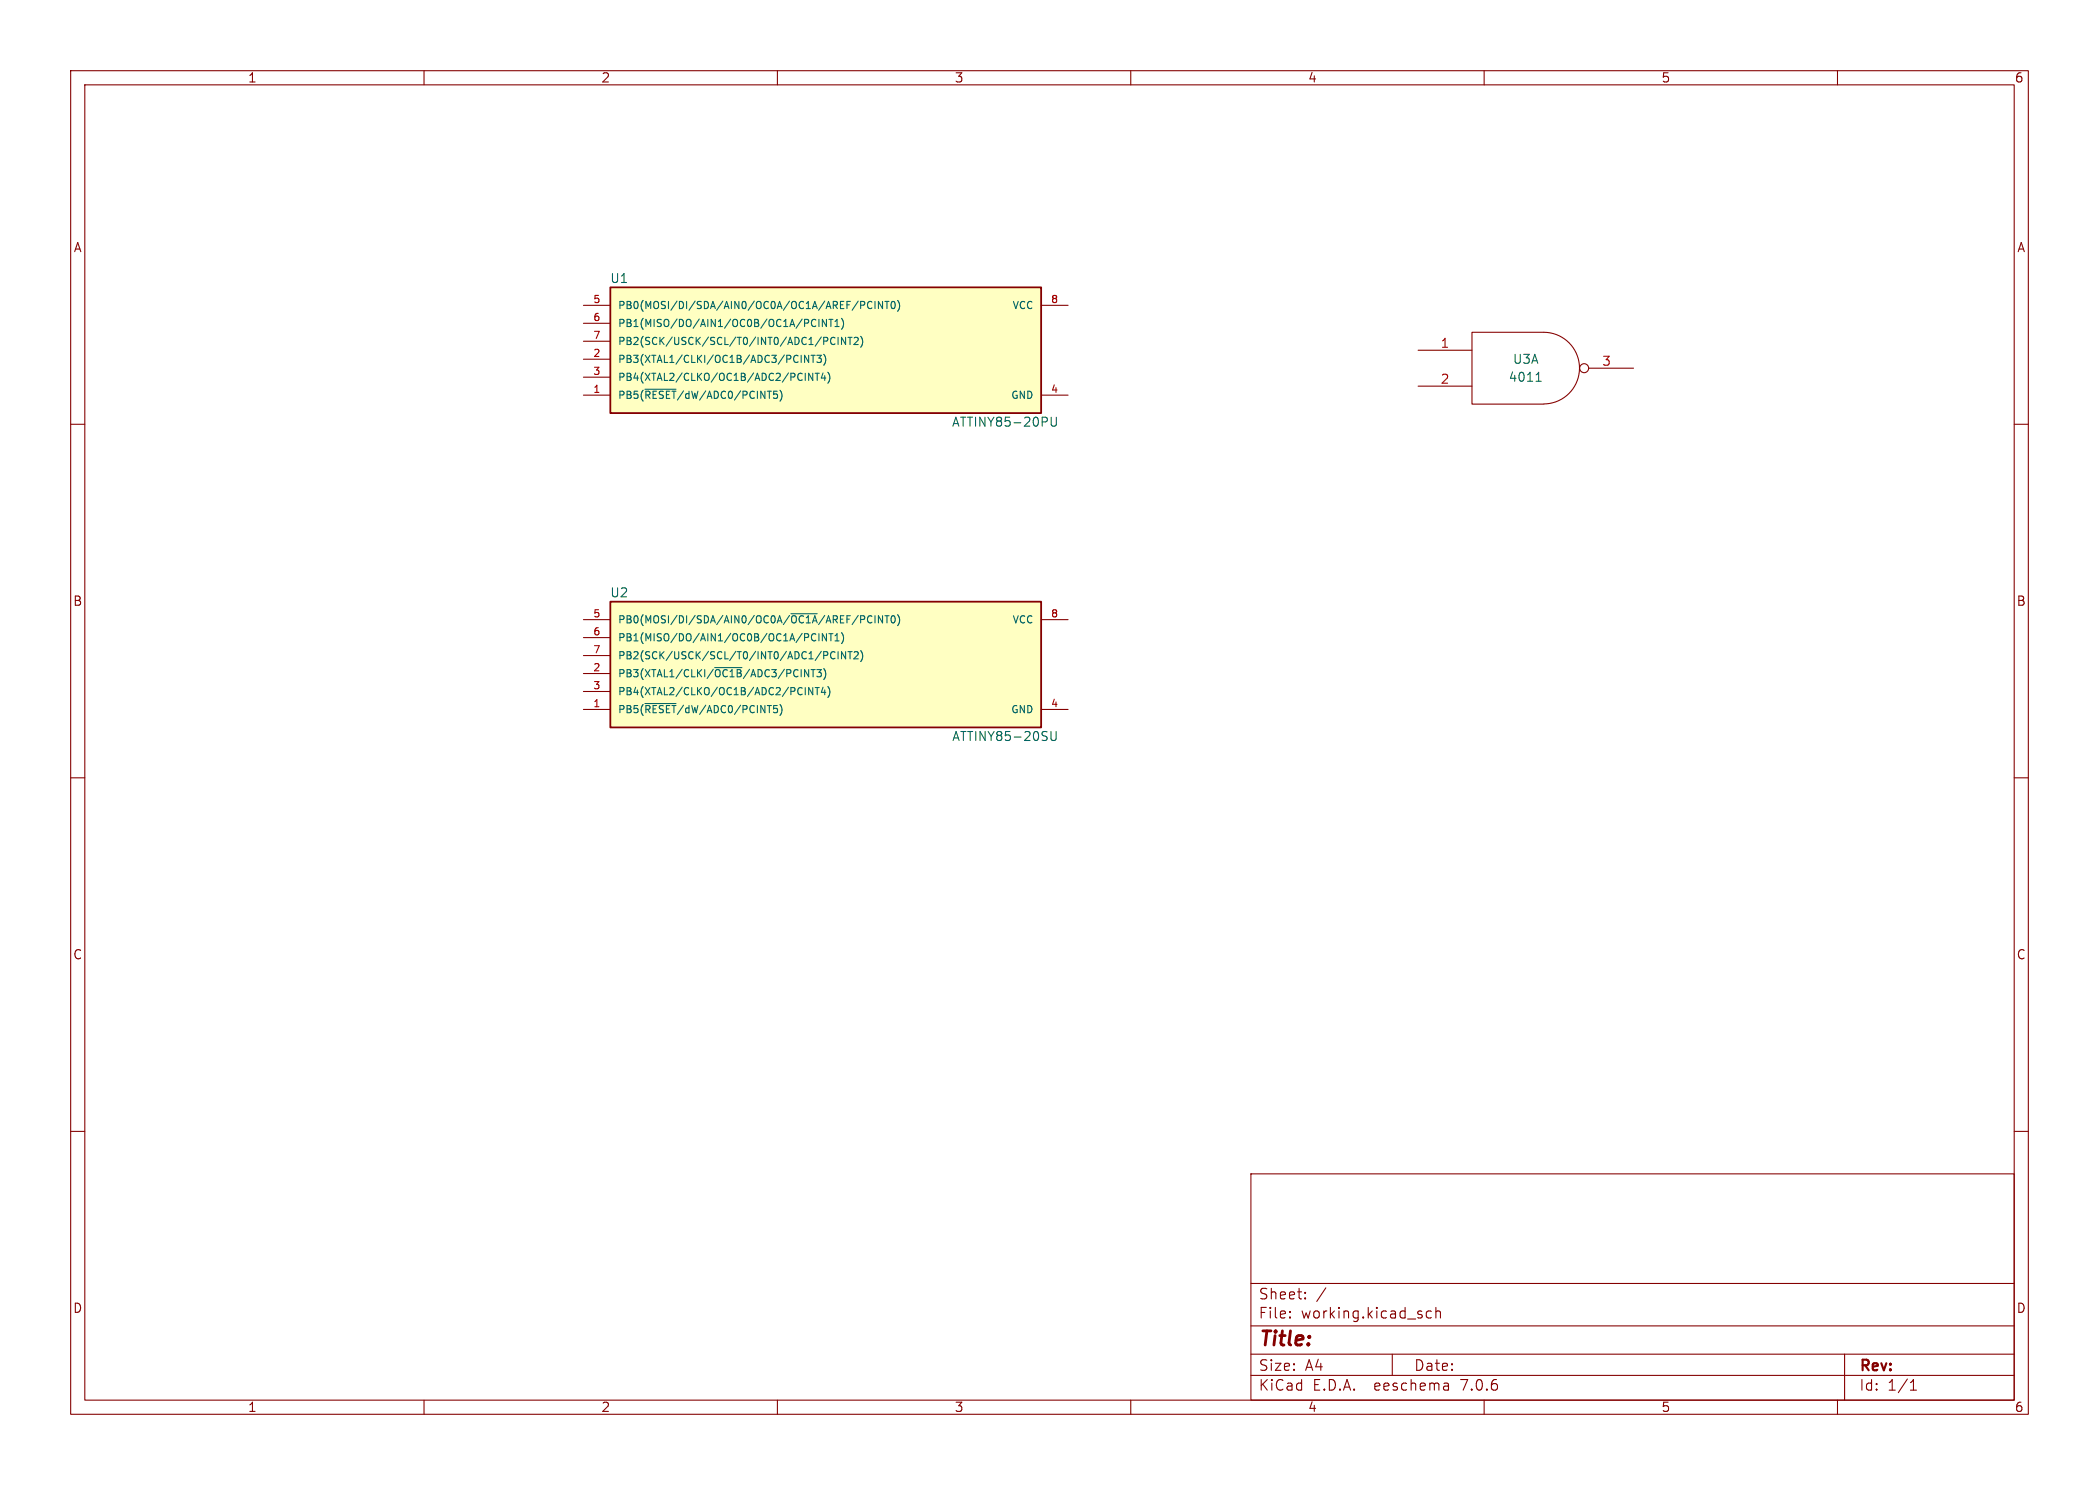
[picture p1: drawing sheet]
<svg xmlns="http://www.w3.org/2000/svg" width="297mm" height="210mm" viewBox="0 0 297 210" stroke-linecap="round" stroke-linejoin="round" font-family="sans-serif">
<g fill="none" stroke="#840000" stroke-width=".15">
<path d="M10 10h277v190h-277zM12 12h273v186h-273zM60 10v2M110 10v2M160 10v2M210 10v2M260 10v2M10 60h2M82.5 55.9h3.9M82.5 50.8h3.9M82.5 53.3h3.9M82.5 43.2h3.9"/>
<path d="M82.5 45.7h3.9M82.5 48.3h3.9M147.3 55.9h3.8M147.3 43.2h3.8M200.7 49.5h7.6M200.7 54.6h7.6M218.4 47h-10.1v10.2h10.1M218.5 47a5.1 5.1 0 0 1 5 5.1 5.1 5.1 0 0 1-5 5M224.8 52.1h6.3M285 60h2M82.5 95.3h3.9M82.5 97.8h3.9"/>
<path d="M82.5 87.6h3.9M82.5 90.2h3.9M82.5 92.7h3.9M147.3 87.6h3.8M10 110h2M82.5 100.3h3.9M147.3 100.3h3.8M285 110h2M10 160h2M285 160h2M177 166h108v32h-108zM60 198v2"/>
<path d="M110 198v2M160 198v2M177 194.5h108M177 191.5h108M177 187.5h108M177 181.5h108M182.5 186.3h.1l-.1 .1M182.5 186.3v.1M182.5 185.5v.1M182.5 185.5h.1l-.1 .1M184.7 183.6v.1M184.7 183.6h-.1l.1 .1"/>
<path d="M184.7 182.8v.1M184.7 182.8h-.1l.1 .1M187.6 182.1l-1.3 2M197 191.5v3M202.5 185.5l-.4-.1-.3 .3v.4l.2 .2 .1 .1 .4-.1M203.2 185.5a.37 .37 0 0 1 .6 .1v.8M203.2 184.9v1.5M204.9 195.7l.1 .9M205 196.5l-.2 .1M205 196h-.2M210 198v2M260 198v2"/>
<path d="M261 191.5v6.5M270.3 196.6h.9M270.3 195.5l.4-.4v1.5"/>
<circle cx="224.2" cy="52.1" r=".63"/>
</g>
<g fill="#ffffc2" stroke="#ffffc2" stroke-width=".14">
<path d="M86.4 40.6h60.9v17.8h-60.9z"/>
<path d="M86.4 85.1h60.9v17.8h-60.9z"/>
</g>
<path d="M86.4 40.6h60.9v17.8h-60.9zM86.4 85.1h60.9v17.8h-60.9z" fill="none" stroke="#840000" stroke-width=".25"/>
<g fill="none" stroke="#006464" stroke-width=".15">
<path d="M91.3 55h4.3M110 55.8v.4M110.4 55.2a1.16 1.16 0 0 1 0 1.5M113.4 50.2v1.1M113.9 52.8v1M114.4 50.2v1.1l-.6-1.1v1.1M114.8 50.2h.5M114.9 46l.3 .2 .2-.1M115 52.8v1l-.6-1v1M115.1 50.2v1.1M115.3 52.8h.6M115.4 45.3l-.2-.1-.3 .1"/>
<path d="M115.6 50.2h.6l-.3 .4 .3 .1v.5l-.2 .1-.4-.1M115.6 52.8v1M115.9 45.2v1M116.5 52.7l-.3 .8h.6M116.6 50.1a1.16 1.16 0 0 1 0 1.5M116.6 47.7h.3l.2 .2-.1 .3h-.4M116.7 53.1v.7M116.9 45.2v1l-.5-1v1M117.1 52.6a1.16 1.16 0 0 1 0 1.6M117.3 45.2h.6M117.6 45.2v1M118.1 47.8a.48 .48 0 0 0-.6 .3 .48 .48 0 0 0 .5 .6l.1-.1"/>
<path d="M118.1 46.2h.6M118.1 45.5l.3-.3v1M118.6 47.7v1M119.1 45a1.16 1.16 0 0 1 0 1.6M119.6 47.7v1l-.5-1v1M120 47.7h.6M120.3 47.7v1M120.9 47.8l.3-.1 .2 .3-.6 .7h.6M121.8 47.6a1.16 1.16 0 0 1 0 1.5M121.8 43.2l.5-.1 .1-.1-.1-.3-.5-.1v1M123.4 42.7a.48 .48 0 0 0-.7 .4 .48 .48 0 0 0 .5 .5l.2-.1M123.8 42.6v1"/>
<path d="M124.9 42.6v1l-.6-1v1M125.2 42.6h.6M125.5 42.6v1M126.2 42.7l.1-.1a.54 .54 0 0 1 .4 .5 .54 .54 0 0 1-.4 .5 .68 .68 0 0 1-.1-.9zM127 42.5a1.16 1.16 0 0 1 0 1.5M148.7 59v1l.3 .3 .3-.1 .2-.2v-1M217.4 53.9h.7M217.5 53l.2-.4v1.3M91.3 99.5h4.3M101.1 94.4h3.9M110.4 99.6a1.16 1.16 0 0 1 0 1.6M111.9 86.8h3.7"/>
<path d="M113.9 97.2v1.1M114.8 94.7h.5M114.9 90.5l.3 .1 .2-.1M115 97.2v1.1l-.6-1.1v1.1M115.1 94.7v1M115.3 97.2h.6M115.4 89.7l-.2-.1-.3 .2M115.6 94.7h.6l-.3 .4 .3 .1v.4l-.2 .1-.4-.1M115.6 97.2v1.1M115.9 89.6v1M116.5 97.2l-.3 .7h.6M116.6 94.6a1.16 1.16 0 0 1 0 1.5"/>
<path d="M116.6 92.2h.3l.2 .1-.1 .3-.4 .1M116.7 97.6v.7M116.9 89.6v1l-.5-1v1M117.1 97.1a1.16 1.16 0 0 1 0 1.5M117.3 89.6h.6M117.6 89.6v1M118.1 92.3a.48 .48 0 0 0-.6 .3 .48 .48 0 0 0 .5 .6l.1-.1M118.1 89.9l.3-.3v1M118.1 90.6h.6M118.6 92.2v1M119.1 89.5a1.16 1.16 0 0 1 0 1.5M119.6 92.2v1l-.5-1v1"/>
<path d="M120 92.2h.6M120.3 92.2v1M120.9 92.3l.3-.1 .2 .2-.6 .8h.6M121.8 92a1.16 1.16 0 0 1 0 1.6M123.8 87.1v1M124.9 87.1v1l-.6-1v1M125.2 87.1h.6M125.5 87.1v1M126.2 87.1h.1a.54 .54 0 0 1 .4 .5 .54 .54 0 0 1-.4 .5 .68 .68 0 0 1-.1-1zM127 86.9a1.16 1.16 0 0 1 0 1.6M110 100.3v.4M148.7 103.4v1.1l.3 .2h.3l.1-.2v-1.1"/>
</g>
<text font-size="2.8" fill="#840000" x="178" y="190.9">Title:</text>
<g font-size="2.1" fill="#840000">
<text x="178" y="184">Sheet:</text>
<text x="178" y="186.7">File:</text>
<text x="184.1" y="186.7">working.kicad_sch</text>
<text x="178" y="196.9">KiCad</text>
<text x="178" y="194.1">Size:</text>
<text x="184.7" y="194.1">A4</text>
<text x="185.7" y="196.9">E.D.A.</text>
<text x="194.6" y="196.9">eeschema</text>
<text x="200" y="194.1">Date:</text>
<text x="207" y="196.9">7.0.6</text>
<text x="263" y="194.3">Rev:</text>
<text x="263" y="196.9">Id:</text>
<text x="267.1" y="196.9">1/1</text>
</g>
<g font-size="1.8" fill="#840000">
<text x="35" y="11.9">1</text>
<text x="85" y="11.9">2</text>
<text x="135" y="11.9">3</text>
<text x="185" y="11.9">4</text>
<text x="235" y="11.9">5</text>
<text x="285" y="11.9">6</text>
<text x="10.3" y="35.9">A</text>
<text x="285.3" y="35.9">A</text>
<text x="10.3" y="85.9">B</text>
<text x="285.3" y="85.9">B</text>
<text x="10.3" y="135.9">C</text>
<text x="285.3" y="135.9">C</text>
<text x="10.3" y="185.9">D</text>
<text x="285.3" y="185.9">D</text>
<text x="35" y="199.9">1</text>
<text x="85" y="199.9">2</text>
<text x="135" y="199.9">3</text>
<text x="185" y="199.9">4</text>
<text x="235" y="199.9">5</text>
<text x="285" y="199.9">6</text>
</g>
<g font-size="1.8" fill="#006464">
<text x="86.3" y="40.2">U1</text>
<text x="214" y="51.7">U3A</text>
<text x="213.4" y="54.2">4011</text>
<text x="134.6" y="60.6">ATTINY85-20PU</text>
<text x="86.3" y="84.7">U2</text>
<text x="134.6" y="105">ATTINY85-20SU</text>
</g>
<g font-size="1.8" fill="#a90000">
<text x="203.8" y="49.3">1</text>
<text x="226.6" y="51.8">3</text>
<text x="203.8" y="54.4">2</text>
</g>
<g font-size="1.4" fill="#a90000">
<text x="83.8" y="42.9">5</text>
<text x="83.8" y="45.5">6</text>
<text x="148.6" y="42.9">8</text>
<text x="83.8" y="50.5">2</text>
<text x="83.8" y="53.1">3</text>
<text x="83.8" y="48">7</text>
<text x="83.8" y="55.6">1</text>
<text x="148.6" y="55.6">4</text>
<text x="83.8" y="87.4">5</text>
<text x="83.8" y="89.9">6</text>
<text x="148.6" y="87.4">8</text>
<text x="83.8" y="95">2</text>
<text x="83.8" y="92.5">7</text>
<text x="83.8" y="100.1">1</text>
<text x="83.8" y="97.5">3</text>
<text x="148.6" y="100.1">4</text>
</g>
<g font-size="1.4" fill="#006464">
<text x="87.4" y="43.9">PB0(MOSI/DI/SDA/AIN0/OC0A/OC1A/AREF/PCINT0)</text>
<text x="87.4" y="46.5">PB1(MISO/DO/AIN1/OC0B/OC1A/PCINT1)</text>
<text x="143.1" y="43.9">VCC</text>
<text x="87.4" y="51.5">PB3(XTAL1/CLKI/OC1B/ADC3/PCINT3)</text>
<text x="87.4" y="49">PB2(SCK/USCK/SCL/T0/INT0/ADC1/PCINT2)</text>
<text x="87.4" y="56.6">PB5(~{RESET}/dW/ADC0/PCINT5)</text>
<text x="87.4" y="54.1">PB4(XTAL2/CLKO/OC1B/ADC2/PCINT4)</text>
<text x="143" y="56.6">GND</text>
<text x="87.4" y="88.4">PB0(MOSI/DI/SDA/AIN0/OC0A/~{OC1A}/AREF/PCINT0)</text>
<text x="143.1" y="88.4">VCC</text>
<text x="87.4" y="96">PB3(XTAL1/CLKI/~{OC1B}/ADC3/PCINT3)</text>
<text x="87.4" y="90.9">PB1(MISO/DO/AIN1/OC0B/OC1A/PCINT1)</text>
<text x="87.4" y="93.4">PB2(SCK/USCK/SCL/T0/INT0/ADC1/PCINT2)</text>
<text x="87.4" y="101.1">PB5(~{RESET}/dW/ADC0/PCINT5)</text>
<text x="87.4" y="98.5">PB4(XTAL2/CLKO/OC1B/ADC2/PCINT4)</text>
<text x="143" y="101.1">GND</text>
</g>
</svg>
